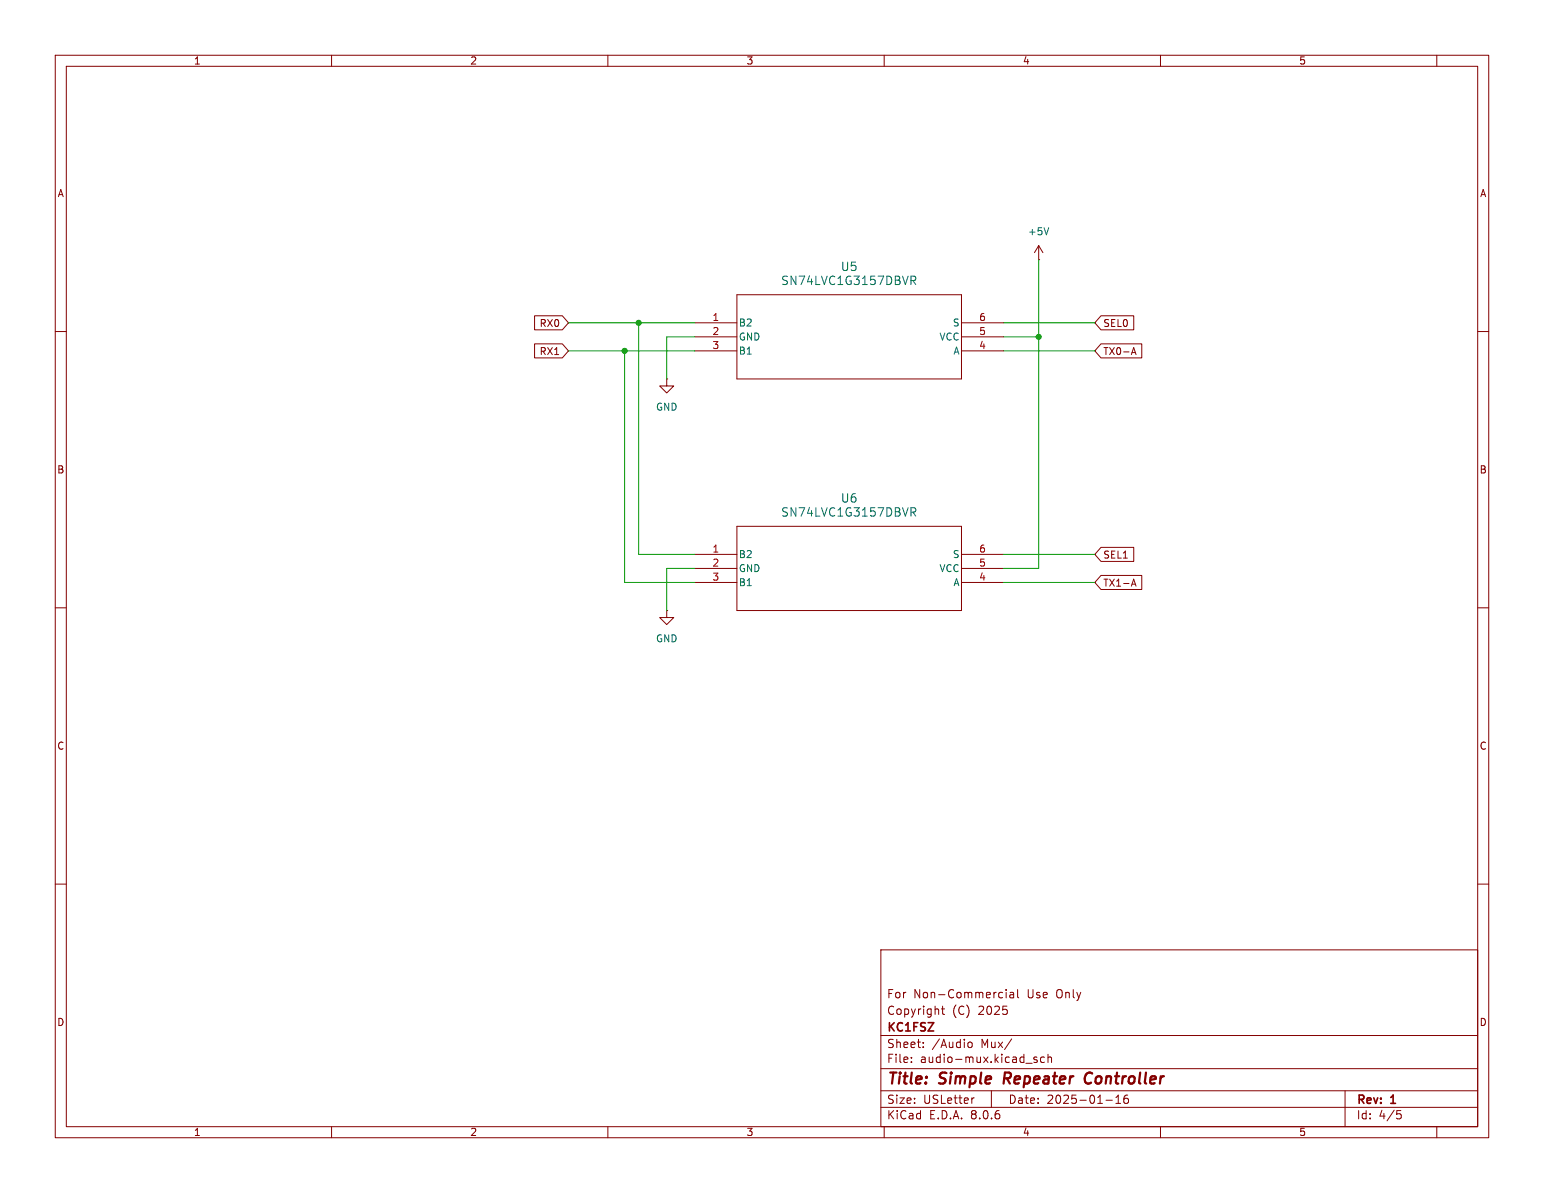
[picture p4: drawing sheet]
<svg xmlns="http://www.w3.org/2000/svg" width="279mm" height="216mm" viewBox="0 0 279 216" stroke-linecap="round" stroke-linejoin="round" font-family="sans-serif">
<g fill="none" stroke="#840000" stroke-width=".18">
<path d="M10 10h259.4v195.9h-259.4zM12 12h255.4v191.9h-255.4zM60 10v2M110 10v2M160 10v2M210 10v2M260 10v2M10 60h2M96.7 57.1h5.1l1.1 1.3-1.1 1.3h-5.1zM125.7 58.4h7.6M133.3 53.3h40.7v15.3h-40.7zM174 58.4h7.6"/>
<path d="M188 47h.1M188 44.5l-.8 1.2M188 44.5v2.5M188 44.5l.7 1.2M199.2 57.1h6v2.6h-6l-1.1-1.3zM267.4 60h2M96.7 62.2h5.1l1.1 1.3-1.1 1.3h-5.1zM120.6 68.6v1.3h1.3l-1.3 1.2-1.2-1.2h1.2M120.6 68.6h.1M125.7 61h7.6M125.7 63.5h7.6M174 61h7.6"/>
<path d="M174 63.5h7.6M199.2 62.2h7.4v2.6h-7.4l-1.1-1.3zM204.8 63.8h.7M205.2 62.9l.4 1.3M133.3 95.3h40.7v15.2h-40.7zM199.2 99.1h6v2.5h-6l-1.1-1.3zM10 110h2M120.6 110.5v1.3h1.3l-1.3 1.2-1.2-1.2h1.2M120.6 110.5h.1M125.7 100.3h7.6M125.7 102.9h7.6M125.7 105.4h7.6"/>
<path d="M174 100.3h7.6M174 102.9h7.6M174 105.4h7.6M199.2 104.1h7.4v2.6h-7.4l-1.1-1.3zM204.8 105.7h.7M205.2 104.8l.4 1.3M267.4 110h2M10 160h2M267.4 160h2M159.4 171.9h108v32h-108zM182.1 179.1v.1M182.1 179.6v1"/>
<path d="M182.8 179.7h.6v.9M183.4 179.9l-.5 .1a.29 .29 0 0 0-.2 .3 .29 .29 0 0 0 .2 .3l.5-.1M184.1 179.1v1.3l.3 .2M159.4 197.4h108M159.4 193.4h108M159.4 187.4h108M164.9 192.1v.2M164.9 191.4v.1M167.1 189.4v.2M167.1 188.7v.1M170.4 182.6h.5M170.6 182.1v1.3l.3 .2"/>
<path d="M175.1 188.9l.3-.3 .4 .1 .1 .2v.4l-.1 .2-.4 .1-.3-.3M176.3 198.7l-.3 .1M179.4 197.4v3M183.1 188l-1.3 1.9M185.6 192.4h1.2M187.6 191.4l-.3-.1-.2 .2v.2l.5 .2v.3h-.5M189 191.4l-.4-.1-.3 .3v.4l.1 .2h.6M189.6 191.4l.3-.1 .3 .1 .1 .9M189.6 190.8v1.5M200.1 199.1h1.2M201.9 199.7h.9M201.9 198.6l.5-.4v1.5"/>
<path d="M204.1 198.2a.59 .59 0 0 0-.7 .6v.6l.1 .2 .4 .1 .2-.2 .1-.5-.1-.2h-.5l-.2 .2M243.4 197.4v6.5M60 203.9v2M110 203.9v2M159.4 200.4h108M160 203.9v2M210 203.9v2M252.8 201h.7M252.9 201.6h.4l.3 .2-.2 .6-.5 .1M260 203.9v2"/>
</g>
<path d="M181.9 194.1l-.3 2M197.3 194.1a1.13 1.13 0 0 0-1 .7 1.13 1.13 0 0 0 .3 1.2l.2 .1 .5-.1" fill="none" stroke="#840000" stroke-width=".4"/>
<path d="M164.8 50.8l.8-.1 .1-.2-.1-.4-.2-.1h-.6v1.5M165.2 50.8l.5 .7M189.8 41.2l-.4 1.3M164.8 92.7l.8-.1 .1-.2-.1-.4-.2-.1h-.6v1.5M165.2 92.7l.5 .7" fill="none" stroke="#006464" stroke-width=".18"/>
<path d="M102.9 58.4h22.8M115.6 58.4v41.9h10.1M181.6 58.4h16.5M188 47v55.9h-6.4M102.9 63.5h22.8M113 63.5v41.9h12.7M125.7 61h-5.1v7.6M181.6 63.5h16.5M181.6 61h6.4M125.7 102.9h-5.1v7.6M181.6 100.3h16.5M181.6 105.4h16.5" fill="none" stroke="#009600" stroke-width=".18"/>
<g fill="#009600" stroke="#009600" stroke-width=".18">
<circle cx="113" cy="63.5" r=".46"/>
<circle cx="188" cy="61" r=".46"/>
<circle cx="115.6" cy="58.4" r=".46"/>
</g>
<g font-size="2.8" fill="#840000">
<text x="160.4" y="196.8">Title:</text>
<text x="170.1" y="196.8">Simple</text>
<text x="182.5" y="196.8">Repeater</text>
<text x="197.9" y="196.8">Controller</text>
</g>
<g font-size="2.1" fill="#006464">
<text x="141.3" y="51.8">SN74LVC1G3157DBVR</text>
<text x="152.1" y="49.3">U5</text>
<text x="141.3" y="93.7">SN74LVC1G3157DBVR</text>
<text x="152.1" y="91.2">U6</text>
</g>
<g font-size="2.1" fill="#840000">
<text x="160.4" y="183.9">Copyright</text>
<text x="160.4" y="180.9">For</text>
<text x="165.3" y="180.9">Non-Commercial</text>
<text x="172.3" y="183.9">(C)</text>
<text x="177.1" y="183.9">2025</text>
<text x="185.9" y="180.9">Use</text>
<text x="191.3" y="180.9">Only</text>
<text x="160.4" y="189.9">Sheet:</text>
<text x="160.4" y="187.1">KC1FSZ</text>
<text x="168.6" y="189.9">/Audio</text>
<text x="177.6" y="189.9">Mux/</text>
<text x="160.4" y="192.6">File:</text>
<text x="166.5" y="192.6">audio-mux.kicad_sch</text>
<text x="160.4" y="202.8">KiCad</text>
<text x="160.4" y="200">Size:</text>
<text x="167.1" y="200">USLetter</text>
<text x="168.1" y="202.8">E.D.A.</text>
<text x="175.7" y="202.8">8.0.6</text>
<text x="182.4" y="200">Date:</text>
<text x="189.4" y="200">2025-01-16</text>
<text x="245.4" y="200.2">Rev:</text>
<text x="245.4" y="202.8">Id:</text>
<text x="249.5" y="202.8">4/5</text>
<text x="251.8" y="200.2">1</text>
</g>
<g font-size="1.8" fill="#840000">
<text x="35" y="11.9">1</text>
<text x="85" y="11.9">2</text>
<text x="135" y="11.9">3</text>
<text x="185" y="11.9">4</text>
<text x="235" y="11.9">5</text>
<text x="10.3" y="35.9">A</text>
<text x="267.7" y="35.9">A</text>
<text x="97.5" y="59.4">RX0</text>
<text x="199.5" y="59.4">SEL0</text>
<text x="97.5" y="64.5">RX1</text>
<text x="199.5" y="64.5">TX0-A</text>
<text x="10.3" y="85.9">B</text>
<text x="267.7" y="85.9">B</text>
<text x="199.5" y="101.3">SEL1</text>
<text x="199.5" y="106.4">TX1-A</text>
<text x="10.3" y="135.9">C</text>
<text x="267.7" y="135.9">C</text>
<text x="10.3" y="185.9">D</text>
<text x="267.7" y="185.9">D</text>
<text x="35" y="205.8">1</text>
<text x="85" y="205.8">2</text>
<text x="135" y="205.8">3</text>
<text x="185" y="205.8">4</text>
<text x="235" y="205.8">5</text>
</g>
<g font-size="1.8" fill="#006464">
<text x="185.9" y="42.8">+5V</text>
<text x="133.6" y="59.3">B2</text>
<text x="172.3" y="59.3">S</text>
<text x="133.6" y="61.8">GND</text>
<text x="133.6" y="64.4">B1</text>
<text x="169.9" y="61.8">VCC</text>
<text x="172.4" y="64.4">A</text>
<text x="118.6" y="74.5">GND</text>
<text x="133.6" y="101.2">B2</text>
<text x="172.3" y="101.2">S</text>
<text x="133.6" y="103.7">GND</text>
<text x="133.6" y="106.3">B1</text>
<text x="169.9" y="103.7">VCC</text>
<text x="172.4" y="106.3">A</text>
<text x="118.6" y="116.4">GND</text>
</g>
<g font-size="1.8" fill="#a90000">
<text x="128.8" y="58.2">1</text>
<text x="177.1" y="58.2">6</text>
<text x="128.8" y="60.7">2</text>
<text x="128.8" y="63.2">3</text>
<text x="177.1" y="63.2">4</text>
<text x="177.1" y="60.7">5</text>
<text x="128.8" y="100.1">1</text>
<text x="177.1" y="100.1">6</text>
<text x="128.8" y="102.6">2</text>
<text x="128.8" y="105.2">3</text>
<text x="177.1" y="105.2">4</text>
<text x="177.1" y="102.6">5</text>
</g>
</svg>
